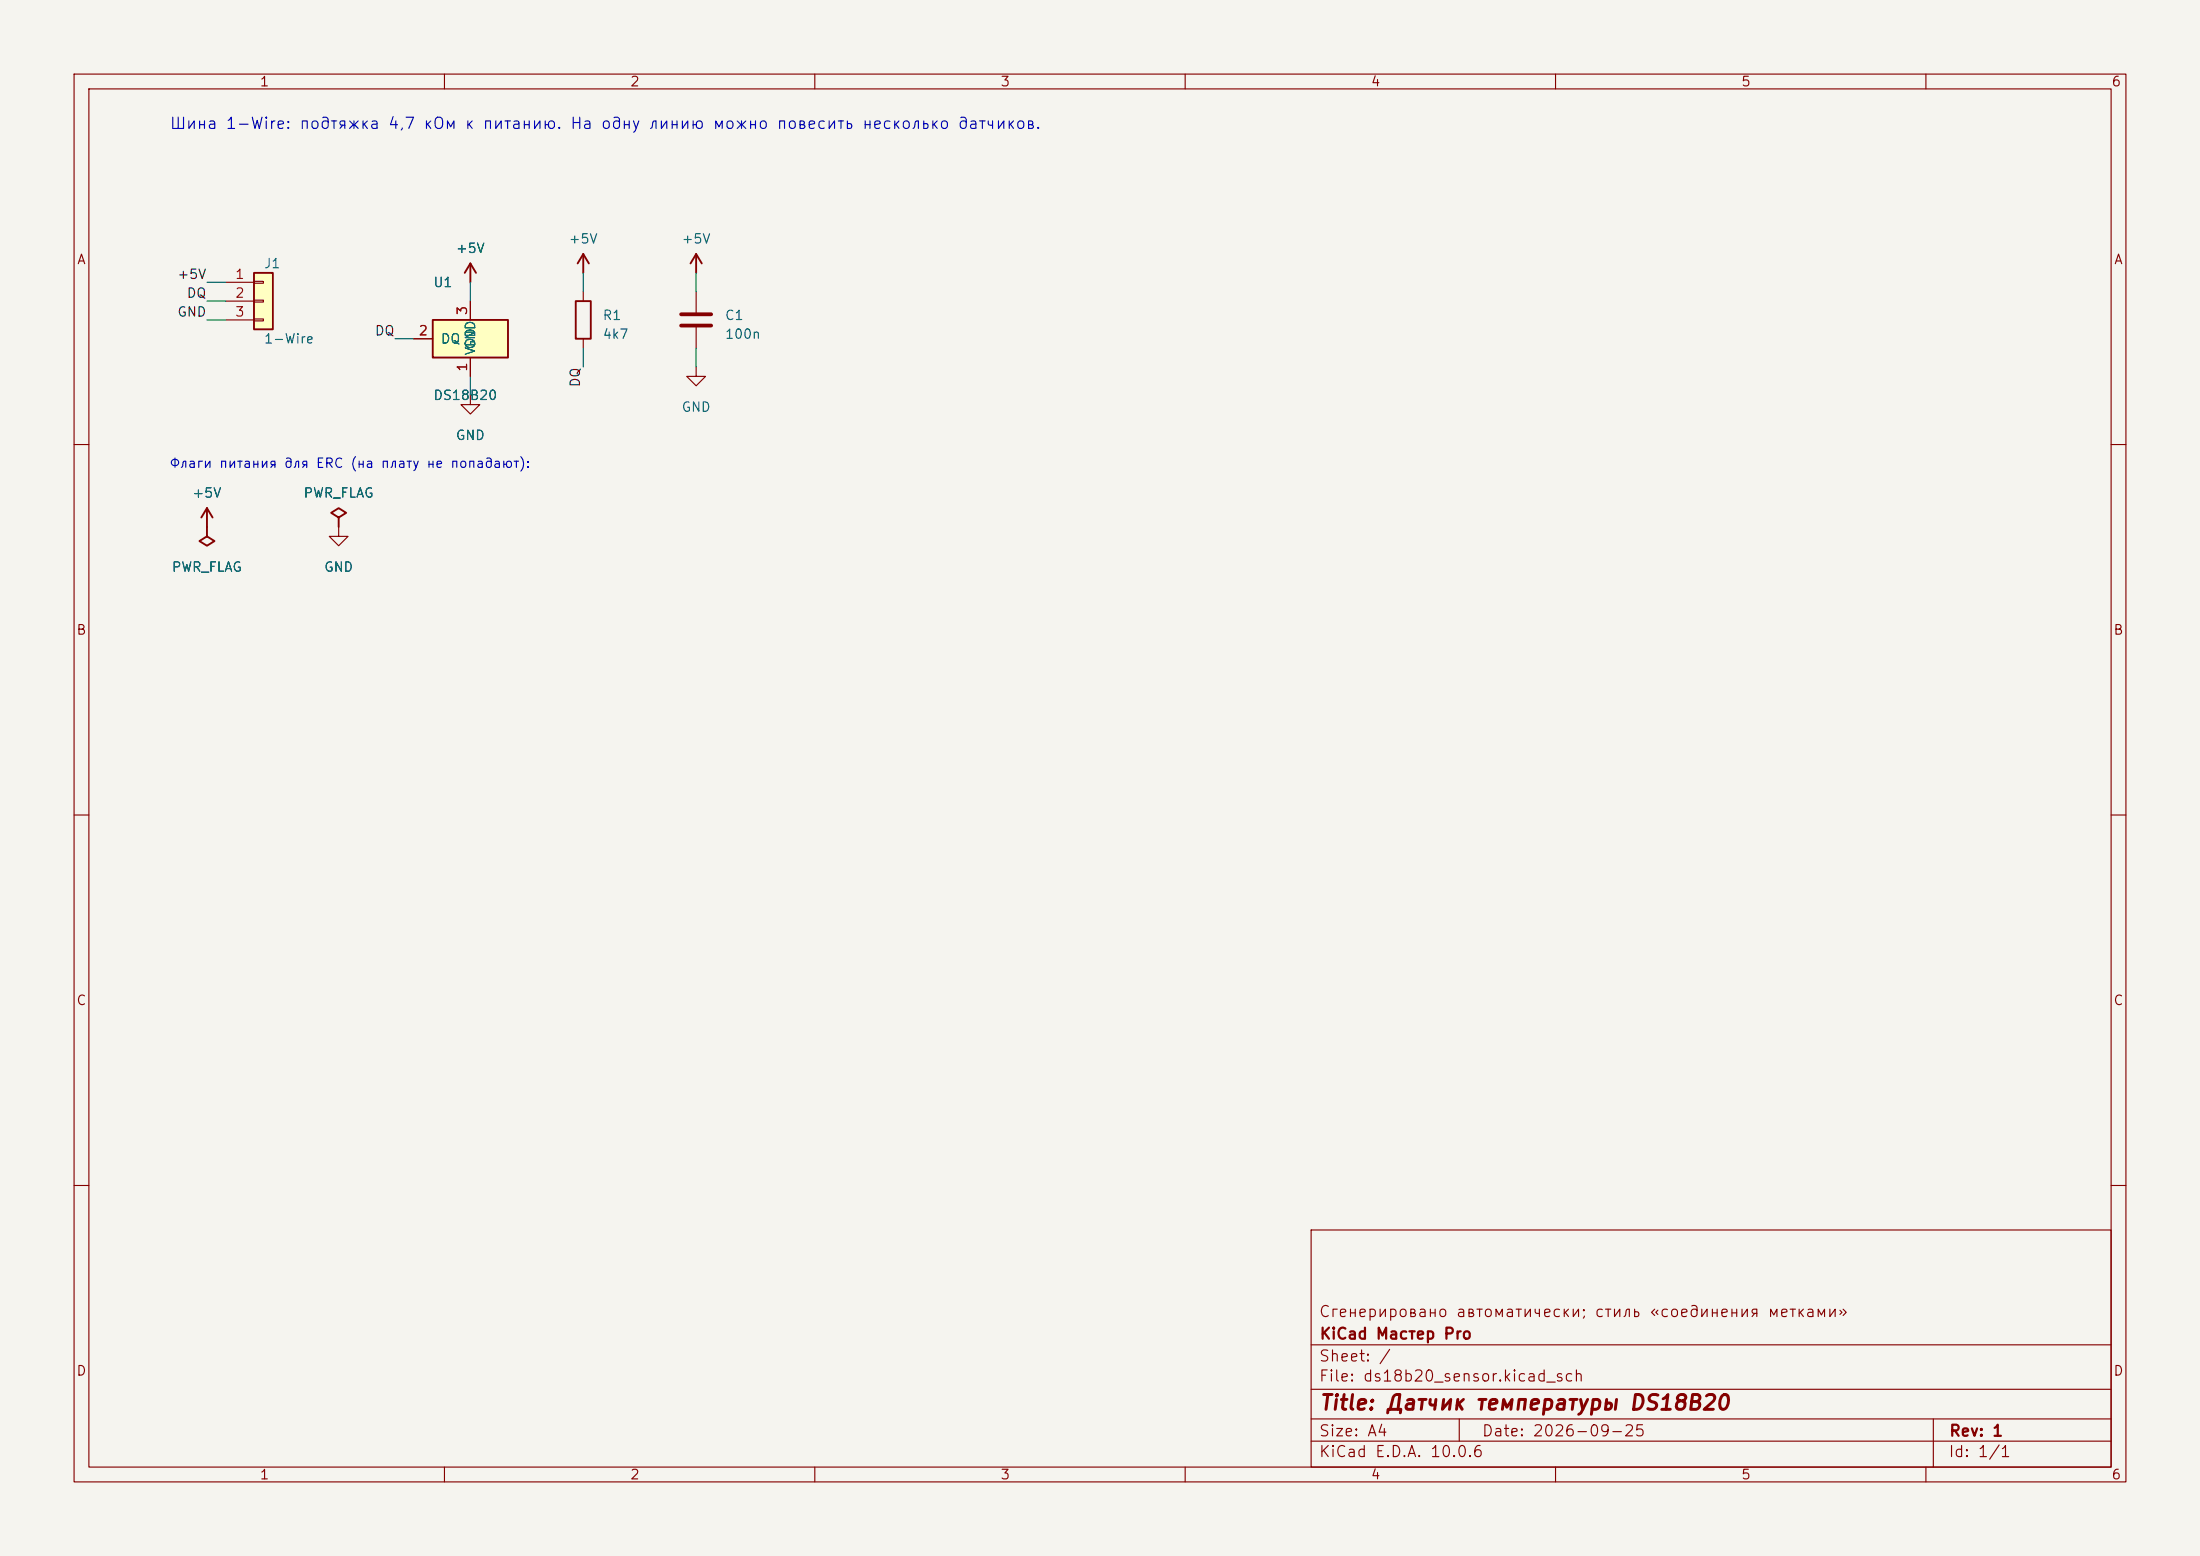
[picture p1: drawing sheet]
(kicad_sch (version 20231120) (generator "eeschema") (generator_version "8.0")
 (paper "A4")
 (title_block (title "Датчик температуры DS18B20") (date "2026-09-25") (rev "1") (company "KiCad Мастер Pro") (comment 1 "Сгенерировано автоматически; стиль «соединения метками»"))
 (lib_symbols (symbol "KiCadMaster:Conn_01x03" (pin_numbers) (pin_names (offset 0) hide) (exclude_from_sim no) (in_bom yes) (on_board yes) (property "Reference" "J" (at 0 5.08 0) (effects (font (size 1.27 1.27)))) (property "Value" "Conn_01x03" (at 0 -5.08 0) (effects (font (size 1.27 1.27)))) (property "Footprint" "" (at 0 0 0) (effects (font (size 1.27 1.27)) hide)) (property "Datasheet" "~" (at 0 0 0) (effects (font (size 1.27 1.27)) hide)) (property "Description" "Разъём" (at 0 0 0) (effects (font (size 1.27 1.27)) hide)) (symbol "Conn_01x03_0_1" (rectangle (start -1.27 3.81) (end 1.27 -3.81) (stroke (width 0.254) (type default)) (fill (type background))) (rectangle (start -1.27 2.667) (end 0 2.413) (stroke (width 0.1524) (type default)) (fill (type none))) (rectangle (start -1.27 0.127) (end 0 -0.127) (stroke (width 0.1524) (type default)) (fill (type none))) (rectangle (start -1.27 -2.413) (end 0 -2.667) (stroke (width 0.1524) (type default)) (fill (type none)))) (symbol "Conn_01x03_1_1" (pin passive line (at -5.08 2.54 0) (length 3.81) (name "Pin_1" (effects (font (size 1.27 1.27)))) (number "1" (effects (font (size 1.27 1.27))))) (pin passive line (at -5.08 0 0) (length 3.81) (name "Pin_2" (effects (font (size 1.27 1.27)))) (number "2" (effects (font (size 1.27 1.27))))) (pin passive line (at -5.08 -2.54 0) (length 3.81) (name "Pin_3" (effects (font (size 1.27 1.27)))) (number "3" (effects (font (size 1.27 1.27))))))) (symbol "KiCadMaster:DS18B20" (pin_numbers) (pin_names (offset 1.016)) (exclude_from_sim no) (in_bom yes) (on_board yes) (property "Reference" "U" (at -5.08 7.62 0) (effects (font (size 1.27 1.27)))) (property "Value" "DS18B20" (at -5.08 -7.62 0) (effects (font (size 1.27 1.27)))) (property "Footprint" "" (at 0 0 0) (effects (font (size 1.27 1.27)) hide)) (property "Datasheet" "~" (at 0 0 0) (effects (font (size 1.27 1.27)) hide)) (property "Description" "Цифровой датчик температуры 1-Wire, TO-92" (at 0 0 0) (effects (font (size 1.27 1.27)) hide)) (property "ki_keywords" "temperature" (at 0 0 0) (effects (font (size 1.27 1.27)) hide)) (symbol "DS18B20_0_1" (rectangle (start -5.08 2.54) (end 5.08 -2.54) (stroke (width 0.254) (type default)) (fill (type background)))) (symbol "DS18B20_1_1" (pin bidirectional line (at -7.62 0 0) (length 2.54) (name "DQ" (effects (font (size 1.27 1.27)))) (number "2" (effects (font (size 1.27 1.27))))) (pin power_in line (at 0 5.08 270) (length 2.54) (name "VDD" (effects (font (size 1.27 1.27)))) (number "3" (effects (font (size 1.27 1.27))))) (pin power_in line (at 0 -5.08 90) (length 2.54) (name "GND" (effects (font (size 1.27 1.27)))) (number "1" (effects (font (size 1.27 1.27))))))) (symbol "KiCadMaster:R" (pin_numbers hide) (pin_names (offset 0) hide) (exclude_from_sim no) (in_bom yes) (on_board yes) (property "Reference" "R" (at 2.54 0.635 0) (effects (font (size 1.27 1.27)))) (property "Value" "R" (at 2.54 -1.905 0) (effects (font (size 1.27 1.27)))) (property "Footprint" "" (at 0 0 0) (effects (font (size 1.27 1.27)) hide)) (property "Datasheet" "~" (at 0 0 0) (effects (font (size 1.27 1.27)) hide)) (property "Description" "Резистор" (at 0 0 0) (effects (font (size 1.27 1.27)) hide)) (symbol "R_0_1" (rectangle (start -1.016 -2.54) (end 1.016 2.54) (stroke (width 0.254) (type default)) (fill (type none)))) (symbol "R_1_1" (pin passive line (at 0 3.81 270) (length 1.27) (name "~" (effects (font (size 1.27 1.27)))) (number "1" (effects (font (size 1.27 1.27))))) (pin passive line (at 0 -3.81 90) (length 1.27) (name "~" (effects (font (size 1.27 1.27)))) (number "2" (effects (font (size 1.27 1.27))))))) (symbol "KiCadMaster:C" (pin_numbers hide) (pin_names (offset 0) hide) (exclude_from_sim no) (in_bom yes) (on_board yes) (property "Reference" "C" (at 3.81 0.635 0) (effects (font (size 1.27 1.27)))) (property "Value" "C" (at 3.81 -1.905 0) (effects (font (size 1.27 1.27)))) (property "Footprint" "" (at 0 0 0) (effects (font (size 1.27 1.27)) hide)) (property "Datasheet" "~" (at 0 0 0) (effects (font (size 1.27 1.27)) hide)) (property "Description" "Конденсатор" (at 0 0 0) (effects (font (size 1.27 1.27)) hide)) (symbol "C_0_1" (polyline (pts (xy -2.032 0.762) (xy 2.032 0.762)) (stroke (width 0.508) (type default)) (fill (type none))) (polyline (pts (xy -2.032 -0.762) (xy 2.032 -0.762)) (stroke (width 0.508) (type default)) (fill (type none)))) (symbol "C_1_1" (pin passive line (at 0 3.81 270) (length 3.048) (name "~" (effects (font (size 1.27 1.27)))) (number "1" (effects (font (size 1.27 1.27))))) (pin passive line (at 0 -3.81 90) (length 3.048) (name "~" (effects (font (size 1.27 1.27)))) (number "2" (effects (font (size 1.27 1.27))))))) (symbol "KiCadMaster:+5V" (power) (pin_numbers hide) (pin_names (offset 0) hide) (exclude_from_sim no) (in_bom yes) (on_board yes) (property "Reference" "#PWR" (at 0 -3.81 0) (effects (font (size 1.27 1.27)) hide)) (property "Value" "+5V" (at 0 3.556 0) (effects (font (size 1.27 1.27)))) (property "Footprint" "" (at 0 0 0) (effects (font (size 1.27 1.27)) hide)) (property "Datasheet" "~" (at 0 0 0) (effects (font (size 1.27 1.27)) hide)) (property "Description" "Символ питания: +5V" (at 0 0 0) (effects (font (size 1.27 1.27)) hide)) (symbol "+5V_0_1" (polyline (pts (xy -0.762 1.27) (xy 0 2.54)) (stroke (width 0.254) (type default)) (fill (type none))) (polyline (pts (xy 0 0) (xy 0 2.54)) (stroke (width 0.254) (type default)) (fill (type none))) (polyline (pts (xy 0 2.54) (xy 0.762 1.27)) (stroke (width 0.254) (type default)) (fill (type none)))) (symbol "+5V_1_1" (pin power_in line (at 0 0 90) (length 0) hide (name "+5V" (effects (font (size 1.27 1.27)))) (number "1" (effects (font (size 1.27 1.27))))))) (symbol "KiCadMaster:GND" (power) (pin_numbers hide) (pin_names (offset 0) hide) (exclude_from_sim no) (in_bom yes) (on_board yes) (property "Reference" "#PWR" (at 0 -6.35 0) (effects (font (size 1.27 1.27)) hide)) (property "Value" "GND" (at 0 -3.81 0) (effects (font (size 1.27 1.27)))) (property "Footprint" "" (at 0 0 0) (effects (font (size 1.27 1.27)) hide)) (property "Datasheet" "~" (at 0 0 0) (effects (font (size 1.27 1.27)) hide)) (property "Description" "Символ питания: GND" (at 0 0 0) (effects (font (size 1.27 1.27)) hide)) (symbol "GND_0_1" (polyline (pts (xy 0 0) (xy 0 -1.27) (xy 1.27 -1.27) (xy 0 -2.54) (xy -1.27 -1.27) (xy 0 -1.27)) (stroke (width 0) (type default)) (fill (type none)))) (symbol "GND_1_1" (pin power_in line (at 0 0 270) (length 0) hide (name "GND" (effects (font (size 1.27 1.27)))) (number "1" (effects (font (size 1.27 1.27))))))) (symbol "KiCadMaster:PWR_FLAG" (power) (pin_numbers hide) (pin_names (offset 0) hide) (exclude_from_sim no) (in_bom yes) (on_board yes) (property "Reference" "#FLG" (at 0 1.905 0) (effects (font (size 1.27 1.27)) hide)) (property "Value" "PWR_FLAG" (at 0 3.81 0) (effects (font (size 1.27 1.27)))) (property "Footprint" "" (at 0 0 0) (effects (font (size 1.27 1.27)) hide)) (property "Datasheet" "~" (at 0 0 0) (effects (font (size 1.27 1.27)) hide)) (property "Description" "Флаг: цепь запитана извне (для ERC)" (at 0 0 0) (effects (font (size 1.27 1.27)) hide)) (symbol "PWR_FLAG_0_1" (polyline (pts (xy 0 0) (xy 0 1.27) (xy -1.016 1.905) (xy 0 2.54) (xy 1.016 1.905) (xy 0 1.27)) (stroke (width 0.254) (type default)) (fill (type none)))) (symbol "PWR_FLAG_1_1" (pin power_out line (at 0 0 90) (length 0) hide (name "pwr" (effects (font (size 1.27 1.27)))) (number "1" (effects (font (size 1.27 1.27))))))))
 (symbol (lib_id "KiCadMaster:Conn_01x03") (at 35.56 40.64 0) (unit 1) (exclude_from_sim no) (in_bom yes) (on_board yes) (dnp no) (property "Reference" "J1" (at 35.56 35.56 0) (effects (font (size 1.27 1.27)) (justify left))) (property "Value" "1-Wire" (at 35.56 45.72 0) (effects (font (size 1.27 1.27)) (justify left))) (property "Footprint" "Connector_PinHeader_2.54mm:PinHeader_1x03_P2.54mm_Vertical" (at 35.56 40.64 0) (effects (font (size 1.27 1.27)) hide)) (property "Datasheet" "~" (at 35.56 40.64 0) (effects (font (size 1.27 1.27)) hide)) (property "Description" "1 = VCC, 2 = DATA, 3 = GND" (at 35.56 40.64 0) (effects (font (size 1.27 1.27)) hide)) (pin "1") (pin "2") (pin "3"))
 (wire (pts (xy 30.48 38.1) (xy 27.94 38.1)) (stroke (width 0) (type default)))
 (label "+5V" (at 27.94 38.1 180) (fields_autoplaced yes) (effects (font (size 1.27 1.27)) (justify right bottom)))
 (wire (pts (xy 30.48 40.64) (xy 27.94 40.64)) (stroke (width 0) (type default)))
 (label "DQ" (at 27.94 40.64 180) (fields_autoplaced yes) (effects (font (size 1.27 1.27)) (justify right bottom)))
 (wire (pts (xy 30.48 43.18) (xy 27.94 43.18)) (stroke (width 0) (type default)))
 (label "GND" (at 27.94 43.18 180) (fields_autoplaced yes) (effects (font (size 1.27 1.27)) (justify right bottom)))
 (symbol (lib_id "KiCadMaster:DS18B20") (at 63.5 45.72 0) (unit 1) (exclude_from_sim no) (in_bom yes) (on_board yes) (dnp no) (property "Reference" "U1" (at 58.42 38.1 0) (effects (font (size 1.27 1.27)) (justify left))) (property "Value" "DS18B20" (at 58.42 53.34 0) (effects (font (size 1.27 1.27)) (justify left))) (property "Footprint" "Package_TO_SOT_THT:TO-92_Inline" (at 63.5 45.72 0) (effects (font (size 1.27 1.27)) hide)) (property "Datasheet" "~" (at 63.5 45.72 0) (effects (font (size 1.27 1.27)) hide)) (property "Description" "Датчик" (at 63.5 45.72 0) (effects (font (size 1.27 1.27)) hide)) (pin "2") (pin "3") (pin "1"))
 (wire (pts (xy 55.88 45.72) (xy 53.34 45.72)) (stroke (width 0) (type default)))
 (label "DQ" (at 53.34 45.72 180) (fields_autoplaced yes) (effects (font (size 1.27 1.27)) (justify right bottom)))
 (wire (pts (xy 63.5 40.64) (xy 63.5 38.1)) (stroke (width 0) (type default)))
 (symbol (lib_id "KiCadMaster:+5V") (at 63.5 38.1 0) (unit 1) (exclude_from_sim no) (in_bom yes) (on_board yes) (dnp no) (property "Reference" "#PWR01" (at 63.5 38.1 0) (effects (font (size 1.27 1.27)) hide)) (property "Value" "+5V" (at 63.5 33.5 0) (effects (font (size 1.27 1.27)))) (property "Footprint" "" (at 63.5 38.1 0) (effects (font (size 1.27 1.27)) hide)) (property "Datasheet" "" (at 63.5 38.1 0) (effects (font (size 1.27 1.27)) hide)) (property "Description" "" (at 63.5 38.1 0) (effects (font (size 1.27 1.27)) hide)) (pin "1"))
 (wire (pts (xy 63.5 50.8) (xy 63.5 53.34)) (stroke (width 0) (type default)))
 (symbol (lib_id "KiCadMaster:GND") (at 63.5 53.34 0) (unit 1) (exclude_from_sim no) (in_bom yes) (on_board yes) (dnp no) (property "Reference" "#PWR02" (at 63.5 53.34 0) (effects (font (size 1.27 1.27)) hide)) (property "Value" "GND" (at 63.5 58.74 0) (effects (font (size 1.27 1.27)))) (property "Footprint" "" (at 63.5 53.34 0) (effects (font (size 1.27 1.27)) hide)) (property "Datasheet" "" (at 63.5 53.34 0) (effects (font (size 1.27 1.27)) hide)) (property "Description" "" (at 63.5 53.34 0) (effects (font (size 1.27 1.27)) hide)) (pin "1"))
 (symbol (lib_id "KiCadMaster:R") (at 78.74 43.18 0) (unit 1) (exclude_from_sim no) (in_bom yes) (on_board yes) (dnp no) (property "Reference" "R1" (at 81.28 42.545 0) (effects (font (size 1.27 1.27)) (justify left))) (property "Value" "4k7" (at 81.28 45.085 0) (effects (font (size 1.27 1.27)) (justify left))) (property "Footprint" "Resistor_SMD:R_0805_2012Metric" (at 78.74 43.18 0) (effects (font (size 1.27 1.27)) hide)) (property "Datasheet" "~" (at 78.74 43.18 0) (effects (font (size 1.27 1.27)) hide)) (property "Description" "Подтяжка 1-Wire" (at 78.74 43.18 0) (effects (font (size 1.27 1.27)) hide)) (pin "1") (pin "2"))
 (wire (pts (xy 78.74 39.37) (xy 78.74 36.83)) (stroke (width 0) (type default)))
 (symbol (lib_id "KiCadMaster:+5V") (at 78.74 36.83 0) (unit 1) (exclude_from_sim no) (in_bom yes) (on_board yes) (dnp no) (property "Reference" "#PWR03" (at 78.74 36.83 0) (effects (font (size 1.27 1.27)) hide)) (property "Value" "+5V" (at 78.74 32.23 0) (effects (font (size 1.27 1.27)))) (property "Footprint" "" (at 78.74 36.83 0) (effects (font (size 1.27 1.27)) hide)) (property "Datasheet" "" (at 78.74 36.83 0) (effects (font (size 1.27 1.27)) hide)) (property "Description" "" (at 78.74 36.83 0) (effects (font (size 1.27 1.27)) hide)) (pin "1"))
 (wire (pts (xy 78.74 46.99) (xy 78.74 49.53)) (stroke (width 0) (type default)))
 (label "DQ" (at 78.74 49.53 270) (fields_autoplaced yes) (effects (font (size 1.27 1.27)) (justify right bottom)))
 (symbol (lib_id "KiCadMaster:C") (at 93.98 43.18 0) (unit 1) (exclude_from_sim no) (in_bom yes) (on_board yes) (dnp no) (property "Reference" "C1" (at 97.79 42.545 0) (effects (font (size 1.27 1.27)) (justify left))) (property "Value" "100n" (at 97.79 45.085 0) (effects (font (size 1.27 1.27)) (justify left))) (property "Footprint" "Capacitor_SMD:C_0805_2012Metric" (at 93.98 43.18 0) (effects (font (size 1.27 1.27)) hide)) (property "Datasheet" "~" (at 93.98 43.18 0) (effects (font (size 1.27 1.27)) hide)) (property "Description" "Развязка" (at 93.98 43.18 0) (effects (font (size 1.27 1.27)) hide)) (pin "1") (pin "2"))
 (wire (pts (xy 93.98 39.37) (xy 93.98 36.83)) (stroke (width 0) (type default)))
 (symbol (lib_id "KiCadMaster:+5V") (at 93.98 36.83 0) (unit 1) (exclude_from_sim no) (in_bom yes) (on_board yes) (dnp no) (property "Reference" "#PWR04" (at 93.98 36.83 0) (effects (font (size 1.27 1.27)) hide)) (property "Value" "+5V" (at 93.98 32.23 0) (effects (font (size 1.27 1.27)))) (property "Footprint" "" (at 93.98 36.83 0) (effects (font (size 1.27 1.27)) hide)) (property "Datasheet" "" (at 93.98 36.83 0) (effects (font (size 1.27 1.27)) hide)) (property "Description" "" (at 93.98 36.83 0) (effects (font (size 1.27 1.27)) hide)) (pin "1"))
 (wire (pts (xy 93.98 46.99) (xy 93.98 49.53)) (stroke (width 0) (type default)))
 (symbol (lib_id "KiCadMaster:GND") (at 93.98 49.53 0) (unit 1) (exclude_from_sim no) (in_bom yes) (on_board yes) (dnp no) (property "Reference" "#PWR05" (at 93.98 49.53 0) (effects (font (size 1.27 1.27)) hide)) (property "Value" "GND" (at 93.98 54.93 0) (effects (font (size 1.27 1.27)))) (property "Footprint" "" (at 93.98 49.53 0) (effects (font (size 1.27 1.27)) hide)) (property "Datasheet" "" (at 93.98 49.53 0) (effects (font (size 1.27 1.27)) hide)) (property "Description" "" (at 93.98 49.53 0) (effects (font (size 1.27 1.27)) hide)) (pin "1"))
 (text "Флаги питания для ERC (на плату не попадают):" (exclude_from_sim no) (at 22.86 63.5 0) (effects (font (size 1.27 1.27)) (justify left bottom)))
 (symbol (lib_id "KiCadMaster:+5V") (at 27.94 71.12 0) (unit 1) (exclude_from_sim no) (in_bom yes) (on_board yes) (dnp no) (property "Reference" "#PWR06" (at 27.94 71.12 0) (effects (font (size 1.27 1.27)) hide)) (property "Value" "+5V" (at 27.94 66.52 0) (effects (font (size 1.27 1.27)))) (property "Footprint" "" (at 27.94 71.12 0) (effects (font (size 1.27 1.27)) hide)) (property "Datasheet" "" (at 27.94 71.12 0) (effects (font (size 1.27 1.27)) hide)) (property "Description" "" (at 27.94 71.12 0) (effects (font (size 1.27 1.27)) hide)) (pin "1"))
 (symbol (lib_id "KiCadMaster:PWR_FLAG") (at 27.94 71.12 180) (unit 1) (exclude_from_sim no) (in_bom yes) (on_board yes) (dnp no) (property "Reference" "#FLG07" (at 27.94 71.12 0) (effects (font (size 1.27 1.27)) hide)) (property "Value" "PWR_FLAG" (at 27.94 76.52 0) (effects (font (size 1.27 1.27)))) (property "Footprint" "" (at 27.94 71.12 0) (effects (font (size 1.27 1.27)) hide)) (property "Datasheet" "" (at 27.94 71.12 0) (effects (font (size 1.27 1.27)) hide)) (property "Description" "" (at 27.94 71.12 0) (effects (font (size 1.27 1.27)) hide)) (pin "1"))
 (symbol (lib_id "KiCadMaster:GND") (at 45.72 71.12 0) (unit 1) (exclude_from_sim no) (in_bom yes) (on_board yes) (dnp no) (property "Reference" "#PWR08" (at 45.72 71.12 0) (effects (font (size 1.27 1.27)) hide)) (property "Value" "GND" (at 45.72 76.52 0) (effects (font (size 1.27 1.27)))) (property "Footprint" "" (at 45.72 71.12 0) (effects (font (size 1.27 1.27)) hide)) (property "Datasheet" "" (at 45.72 71.12 0) (effects (font (size 1.27 1.27)) hide)) (property "Description" "" (at 45.72 71.12 0) (effects (font (size 1.27 1.27)) hide)) (pin "1"))
 (symbol (lib_id "KiCadMaster:PWR_FLAG") (at 45.72 71.12 0) (unit 1) (exclude_from_sim no) (in_bom yes) (on_board yes) (dnp no) (property "Reference" "#FLG09" (at 45.72 71.12 0) (effects (font (size 1.27 1.27)) hide)) (property "Value" "PWR_FLAG" (at 45.72 66.52 0) (effects (font (size 1.27 1.27)))) (property "Footprint" "" (at 45.72 71.12 0) (effects (font (size 1.27 1.27)) hide)) (property "Datasheet" "" (at 45.72 71.12 0) (effects (font (size 1.27 1.27)) hide)) (property "Description" "" (at 45.72 71.12 0) (effects (font (size 1.27 1.27)) hide)) (pin "1"))
 (text "Шина 1-Wire: подтяжка 4,7 кОм к питанию. На одну линию можно повесить несколько датчиков." (exclude_from_sim no) (at 22.86 17.78 0) (effects (font (size 1.524 1.524)) (justify left bottom)))
 (sheet_instances (path "" (page "1"))))
